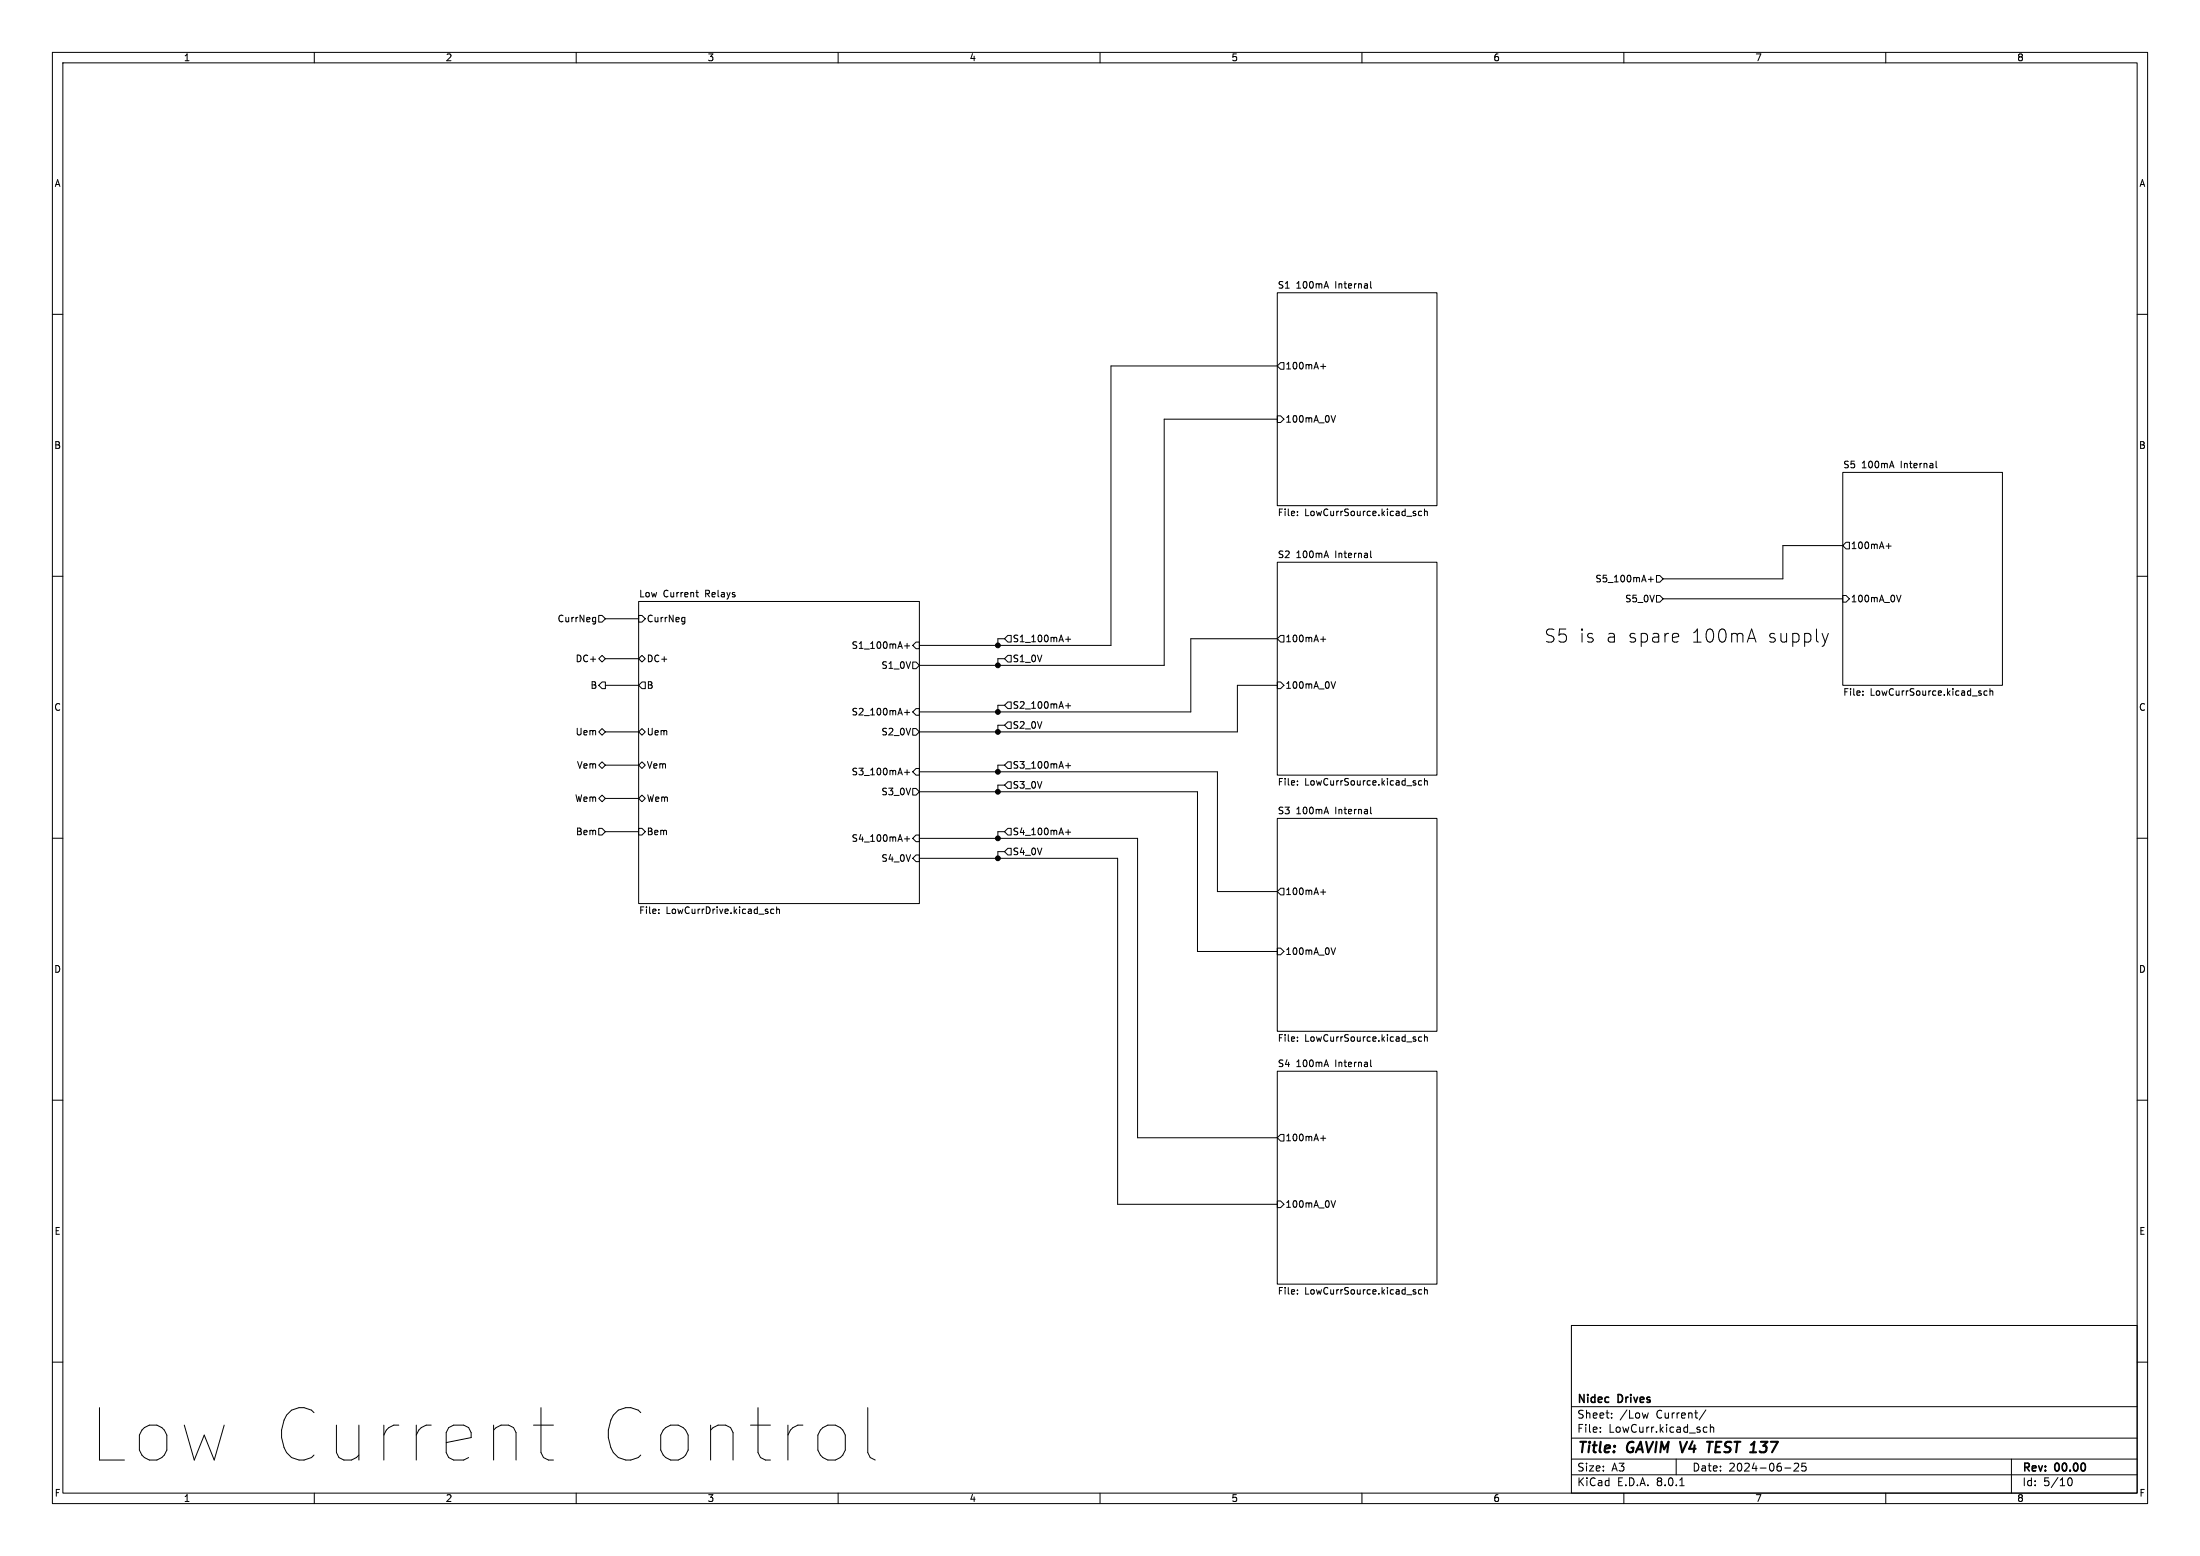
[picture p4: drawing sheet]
<svg xmlns="http://www.w3.org/2000/svg" width="420mm" height="297mm" viewBox="0 0 420 297" stroke-linecap="round" stroke-linejoin="round" font-family="sans-serif">
<g fill="none" stroke="#000" stroke-width=".19">
<path d="M10 10h400v277h-400zM12 12h396v273h-396zM60 10v2M110 10v2M160 10v2M210 10v2M260 10v2M310 10v2M360 10v2M10 60h2M243.8 55.9h30.5v40.6h-30.5zM261.7 53.7v1.1l.1 .2"/>
<path d="M408 60h2M243.8 79.4h.7l.6 .6-.6 .6h-.7zM243.8 69.9h-31.7v53.3h-36.6M244.5 69.2h.6v1.3h-.6l-.7-.6zM252.1 69.9h1M252.6 69.5v.9M255 79.3l-.5 1.3M243.8 80h-21.6v47h-46.7M247.7 97.6v.2M247.7 98.3v.1M270.1 98l.2 .2-.2 .2M270.1 97.6h.1"/>
<path d="M271.4 97.6h-.4l-.2 .2 .1 .6h.5M271.9 97.2v1.2M271.9 97.7l.2-.1h.3l.1 .8M351.8 90.2h30.5v40.6h-30.5zM369.6 88v1.1l.2 .2M10 110h2M113.3 117.8l.4 .1M113.7 118.6l-.4 .1M113.7 117.8v1.1l-.2 .2M114.3 117.5h.6l.7 .6-.7 .6h-.6zM115.6 118.1h6.3M121.9 114.8h53.6v57.7h-53.6z"/>
<path d="M121.9 117.5h.7l.6 .6-.6 .6h-.7zM130.4 117.8l.3 .1M130.7 117.8v1.1l-.2 .2M130.7 118.6l-.3 .1M132.8 113.1h.5M133 113.8l.3 .1M243.8 107.3h30.5v40.7h-30.5zM261.7 105.2v1.1l.1 .1M314.7 110.6h.9M315.2 110.1v1M316.2 109.9h.7l.6 .6-.6 .6h-.7zM316.2 113.7h.7l.6 .6-.6 .6h-.7z"/>
<path d="M317.5 114.3h34.3M351.8 113.7h.6l.7 .6-.7 .6h-.6zM351.8 104.1h-11.4v6.4h-22.9M352.4 103.5h.7v1.3h-.7l-.6-.7zM360.1 104.2h.9M360.5 103.8v.9M362.9 113.6l-.4 1.3M408 110h2M114.3 139.7l.6-.6 .7 .6-.7 .6zM114.3 125.7l.6-.6 .7 .6-.7 .7zM114.9 130.2h.7v1.2h-.7l-.6-.6zM115.6 139.7h6.3"/>
<path d="M115.6 125.7h6.3M115.6 130.8h6.3M121.9 125.7l.7-.6 .6 .6-.6 .7zM121.9 139.7l.7-.6 .6 .6-.6 .6zM121.9 130.8l.7-.6h.6v1.2h-.6zM172.7 123.3h1M172.7 136h1M173.2 122.8v1M173.2 135.5v1M174.2 126.4h.7l.6 .6-.6 .6h-.7zM174.2 139.1h.7l.6 .6-.6 .6h-.7zM174.9 122.6h.6v1.2h-.6l-.7-.6z"/>
<path d="M174.9 135.3h.6v1.2h-.6l-.7-.6zM191.8 121.9h-1.3v1.3M191.8 125.7h-1.3v1.3M191.8 134.6h-1.3v1.3M191.8 138.4h-1.3v1.3M192.4 125.1h.6v1.3h-.6l-.6-.7zM192.4 137.8h.6v1.3h-.6l-.6-.7zM192.4 134h.6v1.3h-.6l-.6-.7zM192.4 121.3h.6v1.3h-.6l-.6-.7zM203.4 122h1M203.4 134.7h1M203.9 121.5v1"/>
<path d="M203.9 134.2v1M243.8 130.2h.7l.6 .6-.6 .6h-.7zM243.8 130.8h-7.6v8.9h-60.7M243.8 121.9h-16.5v14h-51.8M244.5 121.3h.6v1.3h-.6l-.7-.7zM252.1 122h1M252.6 121.5v1M255 130.1l-.5 1.3M320.3 121l.2 .5-1.2 .2M333.8 121.9h1.2M334.4 120.1l.8 2.5M347.8 120.9l.6 1.7"/>
<path d="M348.4 122.6l-.2 .6M349 120.9l-.6 1.7M355.6 132.6v.1M355.6 131.9v.2M378.1 132.3l.2 .2-.2 .2M378.1 131.9h.1M379.3 131.9h-.3l-.3 .2 .2 .6h.4M379.9 132l.2-.1h.3v.8M379.9 131.4v1.3M10 160h2M114.3 146.1l.6-.7 .7 .7-.7 .6zM114.3 152.4l.6-.6 .7 .6-.7 .6z"/>
<path d="M114.3 158.1h.6l.7 .7-.7 .6h-.6zM115.6 146.1h6.3M115.6 152.4h6.3M115.6 158.8h6.3M121.9 146.1l.7-.7 .6 .7-.6 .6zM121.9 152.4l.7-.6 .6 .6-.6 .6zM121.9 158.1h.7l.6 .7-.6 .6h-.7zM172.7 147.4h1M173.2 146.9v1M173.2 159.6v1M174.2 150.5h.7l.6 .6-.6 .7h-.7zM174.9 146.7h.6v1.3h-.6l-.7-.7z"/>
<path d="M174.9 159.4h.6v1.3h-.6l-.7-.7zM175.5 151.1h53.1v30.5h15.2M175.5 147.3h56.9v22.9h11.4M191.8 149.9h-1.3v1.2M191.8 146.1h-1.3v1.2M191.8 158.8h-1.3v1.2M192.4 149.2h.6v1.3h-.6l-.6-.6zM192.4 145.4h.6v1.3h-.6l-.6-.6zM192.4 158.1h.6v1.3h-.6l-.6-.6zM203.4 146.1h1M203.4 158.8h1M203.9 145.7v.9"/>
<path d="M203.9 158.4v.9M243.8 156.2h30.5v40.7h-30.5zM247.7 149.1v.1M247.7 149.7v.2M261.7 154.1v1.1l.1 .1M270.1 149.4l.2 .2-.2 .3M270.1 149l.1 .1M271.4 149.1l-.4-.1-.2 .3 .1 .5h.5M271.9 148.6v1.3M271.9 149.1l.2-.1 .3 .1 .1 .8M408 160h2M125.8 174.3v.1"/>
<path d="M125.8 173.6v.1M147.7 173.6l-.3-.1-.3 .3 .1 .5h.5M148.3 173.6l.1-.1 .4 .1v.8M148.3 173.1v1.3M172.7 160.1h1M174.9 163.2h.6v1.3h-.6l-.7-.7zM175.5 163.8h37.9v66.1h30.4M175.5 160h41.7v57.2h26.6M191.8 162.6h-1.3v1.2M192.4 161.9h.6v1.3h-.6l-.6-.6zM244.5 169.5h.6v1.3h-.6l-.7-.6zM252.1 170.3h1"/>
<path d="M252.6 169.8v1M243.8 181h.7l.6 .6-.6 .6h-.7zM247.7 198v.1M247.7 198.6v.2M255 180.9l-.5 1.3M270.1 198.3l.2 .2-.2 .3M270.1 197.9l.1 .1M271.4 198l-.4-.1-.2 .3 .1 .5h.5M271.9 197.5v1.3M271.9 198l.2-.1 .3 .1 .1 .8M10 210h2M243.8 204.5h30.5v40.6h-30.5z"/>
<path d="M244.5 216.5h.6v1.3h-.6l-.7-.6zM252.1 217.3h1M252.6 216.8v.9M261.7 202.3v1.1l.1 .2M408 210h2M243.8 229.2h.7l.6 .7-.6 .6h-.7zM255 229.2l-.5 1.2M10 260h2M247.7 246.9v.1M247.7 246.2v.2M270.1 246.6l.2 .2-.2 .2M270.1 246.2h.1"/>
<path d="M271.4 246.2h-.4l-.2 .2 .1 .6h.5M271.9 246.3l.2-.1h.3l.1 .8M271.9 245.7v1.3M300 253h108v32h-108zM408 260h2M101.8 272h3.9M103.3 268.7v8.6l.5 .9 .9 .5h1M159.5 272l.9 .5 .5 .5 .5 .9v2.9l-.5 .9-.5 .5-.9 .5M165.7 268.7v8.6l.4 .9 1 .5M300 278.5h108M300 274.5h108M300 268.5h108"/>
<path d="M305.5 273.2v.2M305.5 272.5v.1M307.7 270.5v.2M307.7 269.8v.1M314.7 269.7l-.3 1-.3-.7M320 278.5v3M325.3 273.3h.6M325.3 272.5h.6M325.7 269.1l-1.3 1.9M326.5 272.5l.2-.1 .4 .1 .1 .9M326.5 271.9v1.5M342.5 279.4l.6-.1 .2 .1 .1 .3-1 1.1h1"/>
<path d="M344.7 279.3h-.7l-.1 .7 .3-.1h.5l.1 .2-.1 .5-.2 .2-.6-.2M384 278.5v6.5M60 285v2M110 285v2M160 285v2M210 285v2M260 285v2M300 281.5h108M310 285v2M320.7 283.6h.8M340.7 280.2h1.2M360 285v2"/>
<path d="M394.7 282.7l.2-.5 .2-.1a.8 .8 0 0 1 .5 .7 .8 .8 0 0 1-.5 .8l-.2-.2-.2-.4"/>
</g>
<path d="M325.9 275.2h1.1M326.4 275.2l-.2 2" fill="none" stroke="#000" stroke-width=".4"/>
<g fill="#000" stroke="#000" stroke-width=".19">
<circle cx="190.5" cy="127" r=".46"/>
<circle cx="190.5" cy="123.2" r=".46"/>
<circle cx="190.5" cy="139.7" r=".46"/>
<circle cx="190.5" cy="135.9" r=".46"/>
<circle cx="190.5" cy="147.3" r=".46"/>
<circle cx="190.5" cy="151.1" r=".46"/>
<circle cx="190.5" cy="160" r=".46"/>
<circle cx="190.5" cy="163.8" r=".46"/>
</g>
<g font-size="13.9">
<text x="16.5" y="279.3">Low Current</text>
<text x="111" y="279.3">Control</text>
</g>
<g font-size="3.5">
<text x="294.8" y="122.9">S5 is</text>
<text x="306.5" y="122.9">a spare</text>
<text x="322.7" y="122.9">100mA</text>
<text x="337.2" y="122.9">supply</text>
</g>
<g font-size="2.8">
<text x="301" y="277.9">Title:</text>
<text x="310.6" y="277.9">GAVIM V4</text>
<text x="327.6" y="277.9">TEST 137</text>
</g>
<g font-size="2.1">
<text x="301" y="268.2">Nidec</text>
<text x="308.9" y="268.2">Drives</text>
<text x="301" y="273.7">File:</text>
<text x="301" y="271">Sheet:</text>
<text x="307.1" y="273.7">LowCurr.kicad_sch</text>
<text x="309.2" y="271">/Low</text>
<text x="316.2" y="271">Current/</text>
<text x="301" y="281.1">Size:</text>
<text x="307.6" y="281.1">A3</text>
<text x="323" y="281.1">Date:</text>
<text x="330" y="281.1">2024-06-25</text>
<text x="386" y="281.3">Rev:</text>
<text x="392.4" y="281.3">00.00</text>
<text x="301" y="283.9">KiCad</text>
<text x="308.7" y="283.9">E.D.A.</text>
<text x="316.3" y="283.9">8.0.1</text>
<text x="386" y="283.9">Id:</text>
<text x="390.1" y="283.9">5/10</text>
</g>
<g font-size="1.8">
<text x="35" y="11.9">1</text>
<text x="85" y="11.9">2</text>
<text x="135" y="11.9">3</text>
<text x="185" y="11.9">4</text>
<text x="235" y="11.9">5</text>
<text x="285" y="11.9">6</text>
<text x="335" y="11.9">7</text>
<text x="385" y="11.9">8</text>
<text x="10.3" y="35.9">A</text>
<text x="408.3" y="35.9">A</text>
<text x="243.8" y="55.2">S1</text>
<text x="247.4" y="55.2">100mA</text>
<text x="255" y="55.2">Internal</text>
<text x="245.3" y="70.7">100mA+</text>
<text x="245.3" y="80.9">100mA_0V</text>
<text x="10.3" y="85.9">B</text>
<text x="351.8" y="89.5">S5</text>
<text x="355.4" y="89.5">100mA</text>
<text x="363" y="89.5">Internal</text>
<text x="408.2" y="85.9">B</text>
<text x="243.8" y="98.8">File:</text>
<text x="249.1" y="98.8">LowCurrSource.kicad_sch</text>
<text x="243.8" y="106.6">S2</text>
<text x="247.4" y="106.6">100mA</text>
<text x="255" y="106.6">Internal</text>
<text x="353.3" y="105">100mA+</text>
<text x="304.5" y="111.4">S5_100mA+</text>
<text x="106.3" y="119">CurrNeg</text>
<text x="121.9" y="114.1">Low</text>
<text x="123.4" y="119">CurrNeg</text>
<text x="126.6" y="114.1">Current</text>
<text x="134.7" y="114.1">Relays</text>
<text x="310.2" y="115.2">S5_0V</text>
<text x="353.3" y="115.2">100mA_0V</text>
<text x="162.5" y="124.1">S1_100mA+</text>
<text x="193.2" y="122.8">S1_100mA+</text>
<text x="245.3" y="122.8">100mA+</text>
<text x="109.8" y="126.6">DC+</text>
<text x="112.6" y="131.7">B</text>
<text x="123.4" y="126.6">DC+</text>
<text x="123.4" y="131.7">B</text>
<text x="168.2" y="127.9">S1_0V</text>
<text x="193.2" y="126.6">S1_0V</text>
<text x="245.3" y="131.7">100mA_0V</text>
<text x="10.3" y="135.9">C</text>
<text x="162.5" y="136.8">S2_100mA+</text>
<text x="193.2" y="135.5">S2_100mA+</text>
<text x="351.8" y="133.1">File:</text>
<text x="357" y="133.1">LowCurrSource.kicad_sch</text>
<text x="408.2" y="135.9">C</text>
<text x="109.8" y="140.6">Uem</text>
<text x="123.4" y="140.6">Uem</text>
<text x="168.2" y="140.6">S2_0V</text>
<text x="193.2" y="139.3">S2_0V</text>
<text x="110" y="146.9">Vem</text>
<text x="123.4" y="146.9">Vem</text>
<text x="162.5" y="148.2">S3_100mA+</text>
<text x="193.2" y="146.9">S3_100mA+</text>
<text x="109.7" y="153.3">Wem</text>
<text x="123.4" y="153.3">Wem</text>
<text x="168.2" y="152">S3_0V</text>
<text x="193.2" y="150.7">S3_0V</text>
<text x="243.8" y="155.5">S3</text>
<text x="243.8" y="150.3">File:</text>
<text x="247.4" y="155.5">100mA</text>
<text x="249.1" y="150.3">LowCurrSource.kicad_sch</text>
<text x="255" y="155.5">Internal</text>
<text x="109.9" y="159.6">Bem</text>
<text x="123.4" y="159.6">Bem</text>
<text x="162.5" y="160.9">S4_100mA+</text>
<text x="193.2" y="159.6">S4_100mA+</text>
<text x="168.2" y="164.7">S4_0V</text>
<text x="193.2" y="163.4">S4_0V</text>
<text x="245.3" y="171">100mA+</text>
<text x="121.9" y="174.8">File:</text>
<text x="127.1" y="174.8">LowCurrDrive.kicad_sch</text>
<text x="10.3" y="185.9">D</text>
<text x="245.3" y="182.5">100mA_0V</text>
<text x="408.2" y="185.9">D</text>
<text x="243.8" y="203.8">S4</text>
<text x="243.8" y="199.2">File:</text>
<text x="247.4" y="203.8">100mA</text>
<text x="249.1" y="199.2">LowCurrSource.kicad_sch</text>
<text x="255" y="203.8">Internal</text>
<text x="245.3" y="218">100mA+</text>
<text x="245.3" y="230.7">100mA_0V</text>
<text x="10.3" y="235.9">E</text>
<text x="408.3" y="235.9">E</text>
<text x="243.8" y="247.4">File:</text>
<text x="249.1" y="247.4">LowCurrSource.kicad_sch</text>
<text x="10.3" y="285.9">F</text>
<text x="35" y="286.9">1</text>
<text x="85" y="286.9">2</text>
<text x="135" y="286.9">3</text>
<text x="185" y="286.9">4</text>
<text x="235" y="286.9">5</text>
<text x="285" y="286.9">6</text>
<text x="335" y="286.9">7</text>
<text x="385" y="286.9">8</text>
<text x="408.3" y="285.9">F</text>
</g>
</svg>
